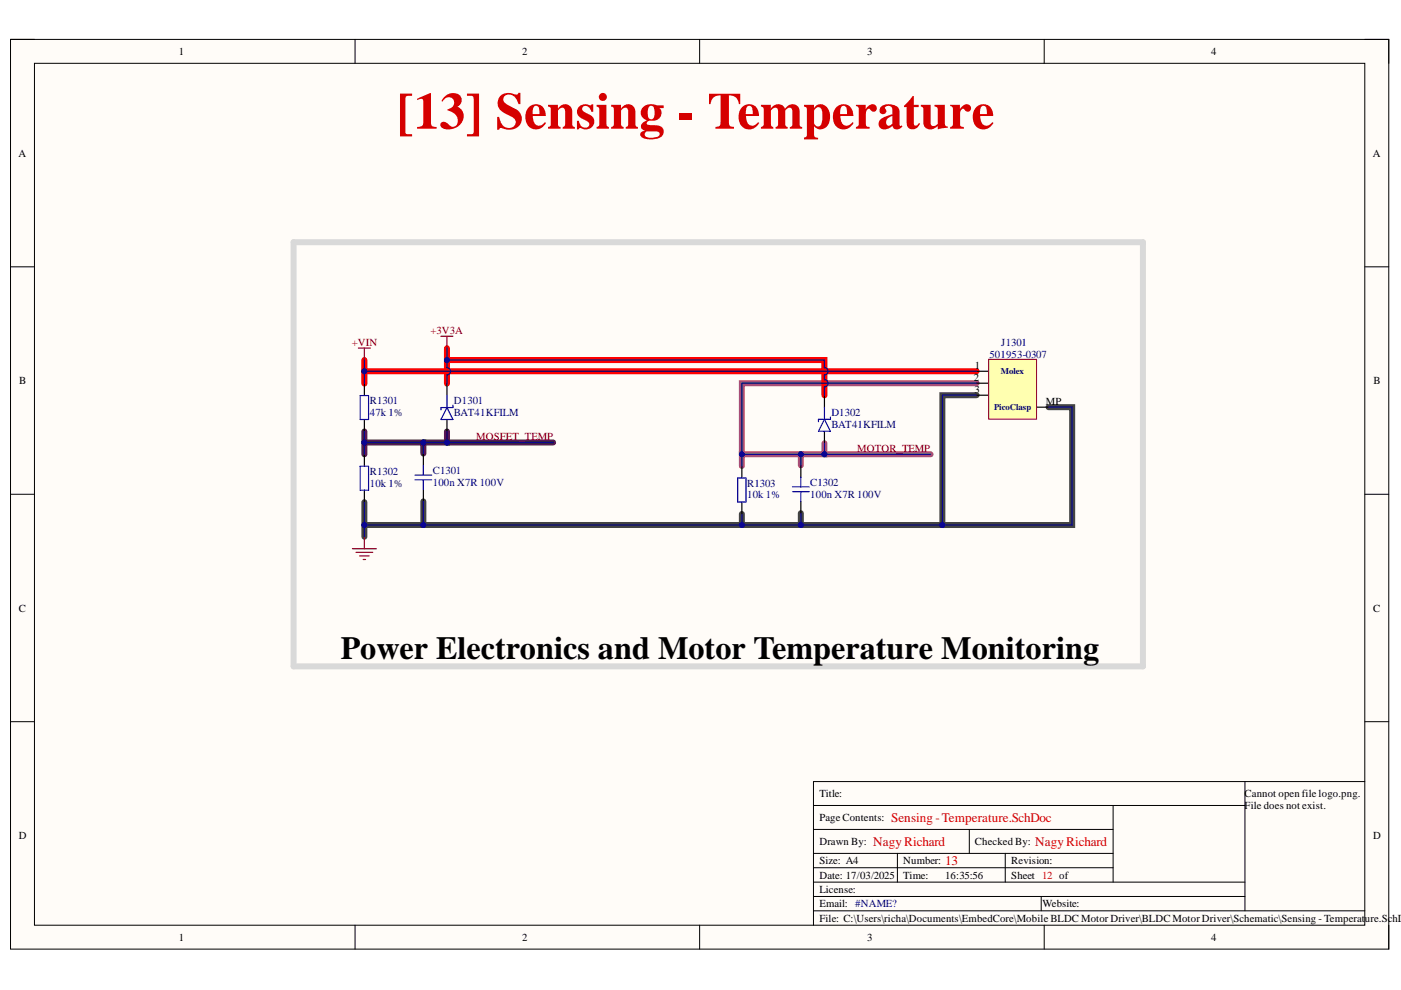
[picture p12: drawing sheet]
<svg xmlns="http://www.w3.org/2000/svg" width="297mm" height="210mm" viewBox="0 0 297 210" stroke-linecap="round" stroke-linejoin="round" font-family="sans-serif">
<path d="M2.2 8.4h292.2v192.8h-292.2z" fill-rule="evenodd" fill="#fffcf8"/>
<path d="M2.2 8.4h292.2v192.8h-292.2z" fill="none" stroke="#000" stroke-width=".21"/>
<path d="M7.3 13.4h282.1v182.8h-282.1z" fill-rule="evenodd" fill="#fffcf8"/>
<g fill="none" stroke="#000" stroke-width=".21">
<path d="M2.2 8.3h5.1M7.3 13.4h282.1v182.8h-282.1zM75.3 8.3v5.1M148.3 8.3v5.1M221.4 8.4v5M289.4 8.4h5v5M2.2 56.6h5.1M289.4 56.6h5M2.2 104.8h5.1M289.4 104.8h5M2.2 153h5.1M289.4 153h5"/>
<path d="M172.5 175.9h63.5M172.5 170.8h91.5M205.5 175.9v5M236 170.8v16.2M264 165.7v27.4M289.4 165.7h-116.9v30.5M75.3 196.2v5M148.3 196.2v5M172.5 180.9h63.5M172.5 187h91.5M172.5 184h63.5M172.5 190.1h91.5"/>
<path d="M172.5 193.1h116.9M190.3 180.9v6.1M213.1 180.9v6.1M220.8 190.1v3M221.4 196.2v5M294.4 196.2v5"/>
</g>
<path d="M77.3 93.8h12.5v2.4M77.3 91.5v4.8M94.8 91.5v2.3h-5M94.8 93.8h22.5" fill="none" stroke="#4c1130" stroke-width="1.3"/>
<path d="M169.8 98.7v-2.4h-12.5v2.5M174.8 94v2.3h-5M174.8 96.3h22.5M207.1 81.3h-49.8v15" fill="none" stroke="#a64d79" stroke-width="1.3"/>
<path d="M207.1 83.8h-7.3v27.5h-30M222.3 86.3h5v25h-27.5M77.3 106.5v7.3M89.8 106.3v5M157.3 109v2.3M169.8 108.8v2.5h-92.5" fill="none" stroke="#434343" stroke-width="1.3"/>
<path d="M77.3 76.3v2.4M94.8 73.8v7.5M94.8 76.3h80v7.5M207.1 78.7h-129.8v2.6" fill="none" stroke="#f00" stroke-width="1.3"/>
<path d="M207.1 78.7h2.5M77.3 81.3v2.6M77.3 88.9v2.6M77.3 96.3v2.6M89.8 96.2v2.5M94.8 81.3v2.6M94.8 88.9v2.6M207.1 81.3h2.5M207.1 83.8h2.5M219.8 86.3h2.5M77.3 103.9v2.6M89.8 103.8v2.5" fill="none" stroke="#000" stroke-width=".25"/>
<path d="M76.4 83.9h1.7v5h-1.7zM76.4 98.9h1.7v5h-1.7zM89.8 98.7v2M94.8 86.4l1.2 2.5h-2.5zM94.8 83.9v2.5M96 85.9v.5h-2.5v.5M88 101.7h3.5M88 100.7h3.5M89.8 101.7v2.1" fill="none" stroke="#00f" stroke-width=".25"/>
<path d="M76 73.8h2.5M77.3 73.8v2.5M74.7 116.3h5.1M75.5 117.1h3.5M76.2 117.9h2.1M77 118.6h.5M77.3 113.8v2.5" fill="none" stroke="#800000" stroke-width=".25"/>
<path d="M209.6 76.2h10.2v12.7h-10.2z" fill-rule="evenodd" fill="#ffffb0"/>
<path d="M209.6 76.2h10.2v12.7h-10.2z" fill="none" stroke="#800000" stroke-width=".21"/>
<path d="M157.3 98.8v2.6M169.8 98.7v2.5M174.8 83.8v2.6M174.8 91.4v2.6M157.3 106.4v2.6M169.8 106.3v2.5" fill="none" stroke="#000" stroke-width=".25"/>
<path d="M174.8 88.9l1.3 2.5h-2.6zM174.8 86.4v2.5M176.1 88.4v.5h-2.6v.5M156.4 101.4h1.8v5h-1.8zM168 104.2h3.6M168 103.2h3.6M169.8 101.2v2M169.8 104.2v2.1" fill="none" stroke="#00f" stroke-width=".25"/>
<path d="M77.3 93.8h12.5v2.4" fill="none" stroke="#000080" stroke-width=".25"/>
<circle cx="89.8" cy="93.8" r=".51" fill="#000080"/>
<circle cx="89.8" cy="93.8" r=".51" fill="none" stroke="#000080" stroke-width=".21"/>
<circle cx="77.3" cy="93.8" r=".51" fill="#000080"/>
<circle cx="77.3" cy="93.8" r=".51" fill="none" stroke="#000080" stroke-width=".21"/>
<path d="M94.8 91.5v2.3h-5" fill="none" stroke="#000080" stroke-width=".25"/>
<circle cx="89.8" cy="93.8" r=".51" fill="#000080"/>
<circle cx="89.8" cy="93.8" r=".51" fill="none" stroke="#000080" stroke-width=".21"/>
<circle cx="94.8" cy="93.8" r=".51" fill="#000080"/>
<circle cx="94.8" cy="93.8" r=".51" fill="none" stroke="#000080" stroke-width=".21"/>
<path d="M94.8 93.8h22.5" fill="none" stroke="#000080" stroke-width=".25"/>
<circle cx="94.8" cy="93.8" r=".51" fill="#000080"/>
<circle cx="94.8" cy="93.8" r=".51" fill="none" stroke="#000080" stroke-width=".21"/>
<path d="M77.3 91.5v4.8" fill="none" stroke="#000080" stroke-width=".25"/>
<circle cx="77.3" cy="93.8" r=".51" fill="#000080"/>
<circle cx="77.3" cy="93.8" r=".51" fill="none" stroke="#000080" stroke-width=".21"/>
<path d="M174.8 94v2.3h-5" fill="none" stroke="#000080" stroke-width=".25"/>
<circle cx="169.8" cy="96.3" r=".51" fill="#000080"/>
<circle cx="169.8" cy="96.3" r=".51" fill="none" stroke="#000080" stroke-width=".21"/>
<circle cx="174.8" cy="96.3" r=".51" fill="#000080"/>
<circle cx="174.8" cy="96.3" r=".51" fill="none" stroke="#000080" stroke-width=".21"/>
<path d="M174.8 96.3h22.5" fill="none" stroke="#000080" stroke-width=".25"/>
<circle cx="174.8" cy="96.3" r=".51" fill="#000080"/>
<circle cx="174.8" cy="96.3" r=".51" fill="none" stroke="#000080" stroke-width=".21"/>
<path d="M157.3 109v2.3" fill="none" stroke="#000080" stroke-width=".25"/>
<circle cx="157.3" cy="111.3" r=".51" fill="#000080"/>
<circle cx="157.3" cy="111.3" r=".51" fill="none" stroke="#000080" stroke-width=".21"/>
<path d="M169.8 98.7v-2.4h-12.5v2.5" fill="none" stroke="#000080" stroke-width=".25"/>
<circle cx="157.3" cy="96.3" r=".51" fill="#000080"/>
<circle cx="157.3" cy="96.3" r=".51" fill="none" stroke="#000080" stroke-width=".21"/>
<circle cx="169.8" cy="96.3" r=".51" fill="#000080"/>
<circle cx="169.8" cy="96.3" r=".51" fill="none" stroke="#000080" stroke-width=".21"/>
<path d="M207.1 81.3h-49.8v15" fill="none" stroke="#000080" stroke-width=".25"/>
<circle cx="157.3" cy="96.3" r=".51" fill="#000080"/>
<circle cx="157.3" cy="96.3" r=".51" fill="none" stroke="#000080" stroke-width=".21"/>
<path d="M77.3 106.5v7.3" fill="none" stroke="#000080" stroke-width=".25"/>
<circle cx="77.3" cy="111.3" r=".51" fill="#000080"/>
<circle cx="77.3" cy="111.3" r=".51" fill="none" stroke="#000080" stroke-width=".21"/>
<path d="M169.8 108.8v2.5h-92.5" fill="none" stroke="#000080" stroke-width=".25"/>
<circle cx="169.8" cy="111.3" r=".51" fill="#000080"/>
<circle cx="169.8" cy="111.3" r=".51" fill="none" stroke="#000080" stroke-width=".21"/>
<circle cx="157.3" cy="111.3" r=".51" fill="#000080"/>
<circle cx="157.3" cy="111.3" r=".51" fill="none" stroke="#000080" stroke-width=".21"/>
<circle cx="89.8" cy="111.3" r=".51" fill="#000080"/>
<circle cx="89.8" cy="111.3" r=".51" fill="none" stroke="#000080" stroke-width=".21"/>
<circle cx="77.3" cy="111.3" r=".51" fill="#000080"/>
<circle cx="77.3" cy="111.3" r=".51" fill="none" stroke="#000080" stroke-width=".21"/>
<path d="M89.8 106.3v5" fill="none" stroke="#000080" stroke-width=".25"/>
<circle cx="89.8" cy="111.3" r=".51" fill="#000080"/>
<circle cx="89.8" cy="111.3" r=".51" fill="none" stroke="#000080" stroke-width=".21"/>
<path d="M207.1 83.8h-7.3v27.5h-30" fill="none" stroke="#000080" stroke-width=".25"/>
<circle cx="169.8" cy="111.3" r=".51" fill="#000080"/>
<circle cx="169.8" cy="111.3" r=".51" fill="none" stroke="#000080" stroke-width=".21"/>
<circle cx="199.8" cy="111.3" r=".51" fill="#000080"/>
<circle cx="199.8" cy="111.3" r=".51" fill="none" stroke="#000080" stroke-width=".21"/>
<path d="M222.3 86.3h5v25h-27.5" fill="none" stroke="#000080" stroke-width=".25"/>
<circle cx="199.8" cy="111.3" r=".51" fill="#000080"/>
<circle cx="199.8" cy="111.3" r=".51" fill="none" stroke="#000080" stroke-width=".21"/>
<path d="M62.2 51.4h180.1v89.9h-180z" fill="none" stroke="#d9d9d9" stroke-width="1.3"/>
<path d="M77.3 76.3v2.4M77.3 78.8v2.5" fill="none" stroke="#000080" stroke-width=".25"/>
<circle cx="77.3" cy="78.7" r=".51" fill="#000080"/>
<circle cx="77.3" cy="78.7" r=".51" fill="none" stroke="#000080" stroke-width=".21"/>
<path d="M207.1 78.7h-129.8v.1" fill="none" stroke="#000080" stroke-width=".25"/>
<circle cx="77.3" cy="78.7" r=".51" fill="#000080"/>
<circle cx="77.3" cy="78.7" r=".51" fill="none" stroke="#000080" stroke-width=".21"/>
<path d="M93.5 71.3h2.5M94.8 71.3v2.5" fill="none" stroke="#800000" stroke-width=".25"/>
<path d="M94.8 73.8v4.2a.76 .76 0 0 1 .7 .7 .76 .76 0 0 1-.7 .8v1.8" fill="none" stroke="#000080" stroke-width=".25"/>
<circle cx="94.8" cy="76.3" r=".51" fill="#000080"/>
<circle cx="94.8" cy="76.3" r=".51" fill="none" stroke="#000080" stroke-width=".21"/>
<path d="M94.8 76.3h80v1.7a.76 .76 0 0 1 .8 .7 .76 .76 0 0 1-.8 .8v1a.76 .76 0 0 1 .8 .8 .76 .76 0 0 1-.8 .7v1.8" fill="none" stroke="#000080" stroke-width=".25"/>
<circle cx="94.8" cy="76.3" r=".51" fill="#000080"/>
<circle cx="94.8" cy="76.3" r=".51" fill="none" stroke="#000080" stroke-width=".21"/>
<text font-size="11" fill="#d50000" x="84.1" y="27.3">[13] Sensing - Temperature</text>
<text font-size="6.8" x="72.2" y="139.8">Power Electronics and Motor Temperature Monitoring</text>
<g font-size="2.8" fill="#d50000">
<text x="185.1" y="179.4">NagyRichard</text>
<text x="189" y="174.3">Sensing-Temperature.SchDoc</text>
<text x="219.5" y="179.4">NagyRichard</text>
<text x="200.4" y="183.4">13</text>
</g>
<g font-size="2.3">
<text x="37.9" y="11.7">1</text>
<text x="110.7" y="11.7">2</text>
<text x="183.9" y="11.7">3</text>
<text x="256.8" y="11.7">4</text>
<text x="3.9" y="33.3">A</text>
<text x="291" y="33.3">A</text>
<text x="4.1" y="81.4">B</text>
<text x="206.5" y="80.8">2</text>
<text x="206.6" y="83.3">3</text>
<text x="206.7" y="78.2">1</text>
<text x="291.2" y="81.4">B</text>
<text x="221.8" y="85.8">MP</text>
<text x="4" y="129.7">C</text>
<text x="291.1" y="129.7">C</text>
<text x="173.7" y="169">Title:</text>
<text x="263.9" y="169">Cannot open file logo.png.</text>
<text x="263.9" y="171.6">File does not exist.</text>
<text x="4" y="177.9">D</text>
<text x="173.7" y="179.2">Drawn By:</text>
<text x="173.7" y="174.1">Page Contents:</text>
<text x="206.7" y="179.2">Checked By:</text>
<text x="291.1" y="177.9">D</text>
<text x="173.7" y="183.2">Size: A4</text>
<text x="191.5" y="183.2">Number:</text>
<text x="214.4" y="183.2">Revision:</text>
<text x="173.7" y="186.3">Date: 17/03/2025</text>
<text x="173.7" y="189.3">License:</text>
<text x="191.5" y="186.3">Time:</text>
<text x="200.4" y="186.3">16:35:56</text>
<text x="214.4" y="186.3">Sheet 12 of</text>
<text x="173.7" y="195.4">File: C:\Users\richa\Documents\EmbedCore\Mobile BLDC Motor Driver\BLDC Motor Driver\Schematic\Sensing - Temperat</text>
<text x="173.7" y="192.4">Email: #NAME?</text>
<text x="221" y="192.4">Website:</text>
<text x="289.4" y="195.4">ure.SchD</text>
<text x="37.9" y="199.5">1</text>
<text x="110.7" y="199.5">2</text>
<text x="183.9" y="199.5">3</text>
<text x="256.8" y="199.5">4</text>
</g>
<g font-size="2.3" fill="#800000">
<text x="91.3" y="70.8">+3V3A</text>
<text x="74.6" y="73.3">+VIN</text>
<text x="101" y="93.4">MOSFET_TEMP</text>
<text x="181.8" y="95.8">MOTOR_TEMP</text>
</g>
<g font-size="2.3" fill="#000080">
<text x="209.8" y="75.9">501953-0307</text>
<text x="212.3" y="73.3">J1301</text>
<text x="78.4" y="85.7">R1301</text>
<text x="78.4" y="88.2">47k 1%</text>
<text x="96.3" y="85.7">D1301</text>
<text x="96.3" y="88.2">BAT41KFILM</text>
<text x="176.3" y="88.2">D1302</text>
<text x="176.3" y="90.7">BAT41KFILM</text>
<text x="78.4" y="100.7">R1302</text>
<text x="91.8" y="100.5">C1301</text>
<text x="78.4" y="103.2">10k 1%</text>
<text x="91.8" y="103.1">100n X7R 100V</text>
<text x="158.4" y="103.2">R1303</text>
<text x="158.4" y="105.7">10k 1%</text>
<text x="171.8" y="103">C1302</text>
<text x="171.8" y="105.5">100n X7R 100V</text>
</g>
<g font-size="1.9" fill="#000080">
<text x="212.2" y="79.3">Molex</text>
<text x="210.8" y="86.9">PicoClasp</text>
</g>
</svg>
